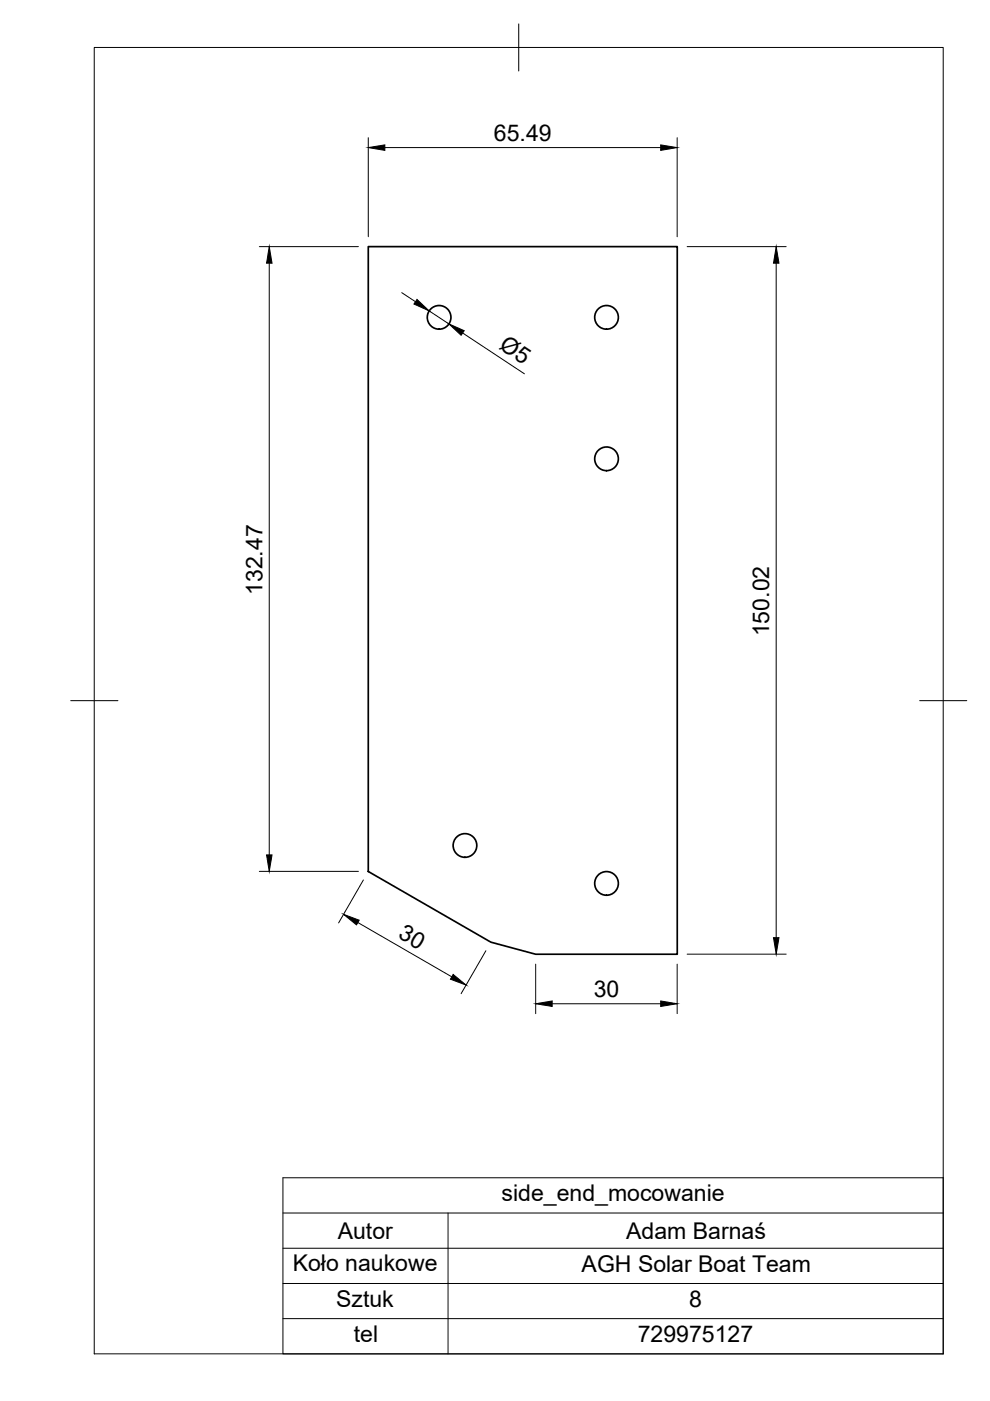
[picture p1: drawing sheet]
<svg xmlns="http://www.w3.org/2000/svg" width="210mm" height="297mm" viewBox="0 0 210 297" stroke-linecap="round" stroke-linejoin="round" font-family="sans-serif">
<!-- layer: Visible -->
<g fill="none" stroke="#000" stroke-width=".36">
<path d="M78.1 52.3h65.5v150h-30l-9.5-2.5-26-15z"/>
<circle cx="93.1" cy="67.3" r="2.51"/>
<circle cx="128.6" cy="67.3" r="2.51"/>
<circle cx="128.6" cy="97.3" r="2.51"/>
<circle cx="98.6" cy="179.3" r="2.51"/>
<circle cx="128.6" cy="187.3" r="2.51"/>
</g>
<!-- layer: BORDER -->
<path d="M20 10.1h180v276.9h-180zM110 5.1v10M15 148.6h10M195 148.6h10" fill="none" stroke="#000" stroke-width=".21"/>
<!-- layer: FD_Dimensions -->
<g fill="none" stroke="#000" stroke-width=".21">
<path d="M78.1 29.2v21M81.6 31.3h58.5M143.6 29.2v21M55 52.3h21M57.1 55.8v125.5M145.7 52.3h21M164.6 55.8v143M85.2 62l2.9 2M91 65.9l4.2 2.8M98.1 70.6l13.1 8.7M55 184.7h21M75.9 195.6l19.9 11.5"/>
<path d="M77 186.6l-5.2 9.1M103 201.6l-5.2 9.1M113.6 204.4v10.5M117.1 212.8h23M143.6 204.4v10.5M145.7 202.3h21"/>
</g>
<path d="M78.1 31.3l3.5-.6v1.2zM140.1 30.7l3.5 .6-3.5 .6zM57.1 52.3l.6 3.5h-1.2zM164.6 52.3l.6 3.5h-1.2zM88.4 63.5l2.6 2.4-3.2-1.4zM95.2 68.7l3.2 1.4-.6 1zM56.5 181.3h1.2l-.6 3.4zM72.8 193.9l3.4 1.2-.6 1zM164 198.8h1.2l-.6 3.5zM96.1 206.6l2.7 2.3-3.3-1.3zM113.6 212.8l3.5-.6v1.2zM140.1 212.2l3.5 .6-3.5 .6z" fill="#000" stroke="#000" stroke-width=".21"/>
<!-- layer: Custom Tables -->
<path d="M60 249.7h140v37.3h-140zM60 257.2h140M95 257.2v29.8M60 264.7h140M60 272.1h140M60 279.6h140" fill="none" stroke="#000" stroke-width=".21"/>
<g font-size="4.9">
<text x="104.7" y="29.8">65.49</text>
<text x="105.6" y="73.7" transform="rotate(33 105.6 73.7)">Ø5</text>
<text x="55.6" y="126.2" transform="rotate(-90 55.6 126.2)">132.47</text>
<text x="163.1" y="134.9" transform="rotate(-90 163.1 134.9)">150.02</text>
<text x="84.2" y="198.7" transform="rotate(30 84.2 198.7)">30</text>
<text x="125.9" y="211.3">30</text>
<text x="106.4" y="254.7">side_end_mocowanie</text>
<text x="71.6" y="262.6">Autor</text>
<text x="132.8" y="262.6">Adam Barnaś</text>
<text x="62.1" y="269.5">Koło naukowe</text>
<text x="123.3" y="269.6">AGH Solar Boat Team</text>
<text x="71.3" y="277.1">Sztuk</text>
<text x="146.1" y="277">8</text>
<text x="75" y="284.5">tel</text>
<text x="135.2" y="284.5">729975127</text>
</g>
</svg>
